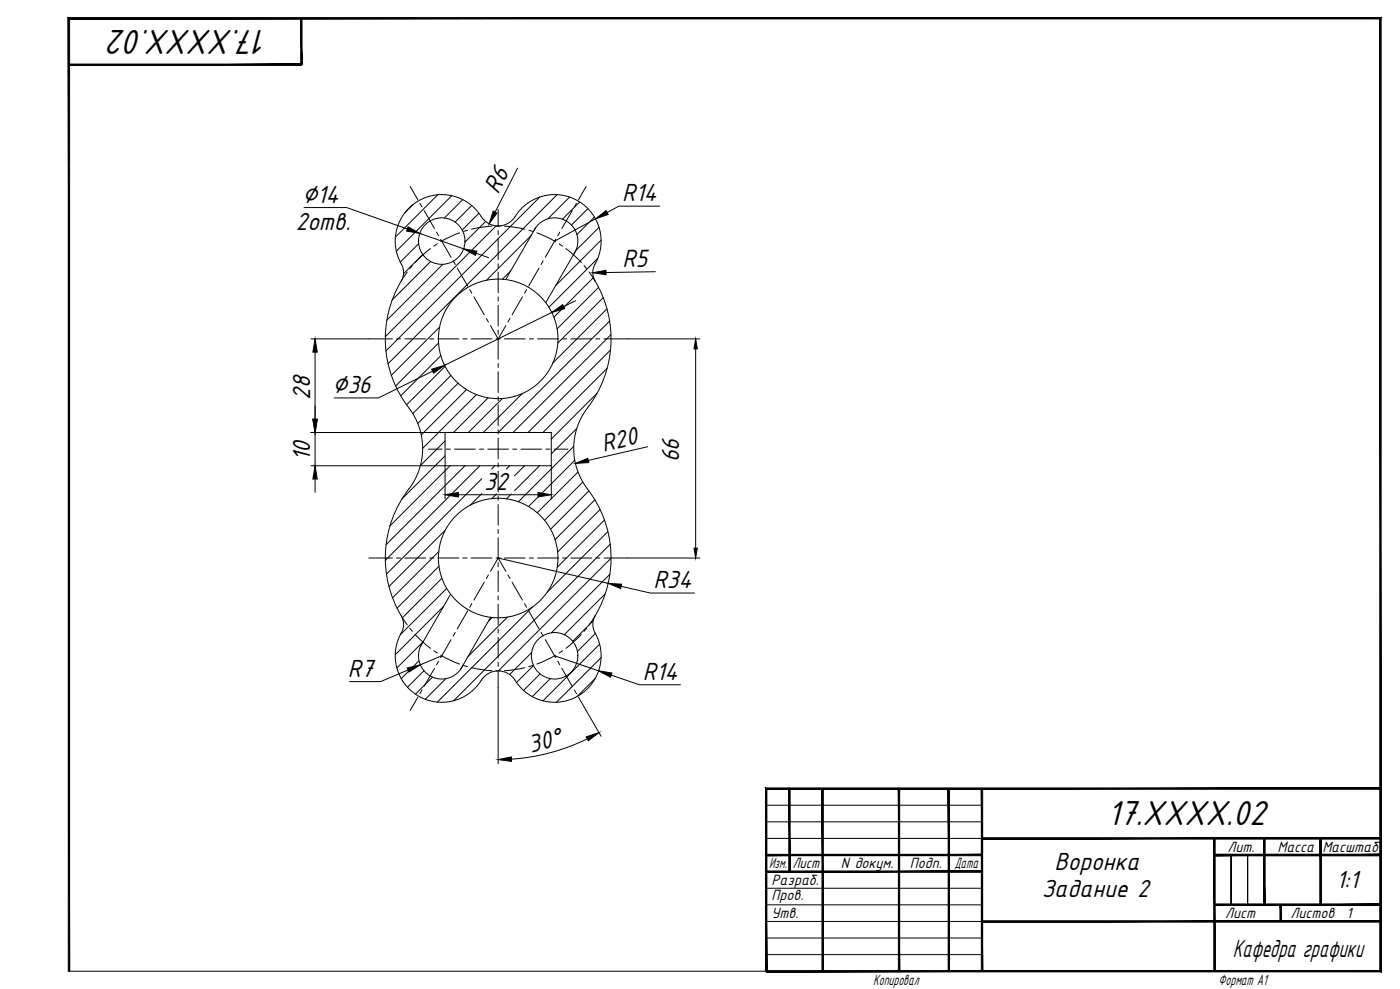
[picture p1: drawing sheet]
<svg xmlns="http://www.w3.org/2000/svg" width="841mm" height="594mm" viewBox="0 0 841 594" stroke-linecap="round" stroke-linejoin="round" font-family="sans-serif">
<!-- layer: 0 -->
<g fill="#000" stroke="#000" stroke-width=".6">
<path d="M181 11v28v-28zM181 11v28z"/>
<path d="M41 38v1l140-1zM41 39l140-1v1z"/>
<path d="M570 474v109v-109zM570 474v109z"/>
<path d="M460 513v1l130-1zM460 514l130-1v1z"/>
<path d="M590 503v1l239-1zM590 504l239-1v1z"/>
<path d="M730 513v1l99-1zM730 514l99-1v1z"/>
<path d="M730 513v1l99-1zM730 514l99-1v1z"/>
<path d="M729 504l1 79v-79zM729 504l1 79h-1z"/>
<path d="M759 504l1 40v-40zM759 504l1 40h-1z"/>
<path d="M759 504l1 40v-40zM759 504l1 40h-1z"/>
<path d="M793 504l1 40v-40zM793 504l1 40h-1z"/>
<path d="M793 504l1 40v-40zM793 504l1 40h-1z"/>
<path d="M460 523v1l130-1zM460 524l130-1v1z"/>
<path d="M474 474v50h1zM474 474h1v50z"/>
<path d="M590 553v1l239-1zM590 554l239-1v1z"/>
<path d="M730 543v1l99-1zM730 544l99-1v1z"/>
<path d="M730 543v1l99-1zM730 544l99-1v1z"/>
<path d="M769 544l1 9v-9zM769 544l1 9h-1z"/>
<path d="M769 544l1 9v-9zM769 544l1 9h-1z"/>
<path d="M41 11v572h1zM41 11h1v572zM41 11h1h788zM42 11h788h-1zM830 11h-1l1 573zM829 11l1 573-1-1zM460 584h370l-1-1zM460 583h369l-369 1z"/>
<path d="M460 473v110h1zM460 473l1 1v109zM460 473l1 1 368-1zM461 474l368-1v1z"/>
<path d="M494 474v109h1zM494 474h1v109z"/>
<path d="M540 474v109zM540 474v109z"/>
<path d="M590 474v109zM590 474v109z"/>
</g>
<g fill="none" stroke="#000" stroke-width=".6">
<path d="M263 117l-25 25M271 118l-33 33M278 120l-11 11M324 118l-92 93M335 117l-102 101M342 118l-13 13M248 123l-5 5M283 123l-10 10M288 128l-10 10M292 133l-13 12M298 136l-67 66M348 121l-10 11"/>
<path d="M353 125l-10 10M357 130l-10 11M360 137l-14 13M251 146l-11 11M254 153l-12 11M259 157l-23 23M266 159l-34 33M319 142l-27 26M359 155l-29 30M361 144l-27 28M307 163l-5 5M357 167l-24 24"/>
<path d="M360 173l-25 25M362 179l-27 27M264 196l-29 29M365 185l-33 33M366 193l-67 67M263 206l-25 26M265 214l-24 24M367 210l-50 50M367 201l-59 59M267 220l-23 23M271 226l-23 22M275 230l-24 24"/>
<path d="M280 234l-27 27M286 237l-32 32M293 239l-21 21M302 239l-21 21M314 236l-24 24M359 236l-28 28M365 221l-39 39M346 257l-15 16M267 265l-14 15M267 274l-25 26M270 280l-36 36M279 280l-47 47"/>
<path d="M288 280l-57 57M297 280l-2 2M306 280l-2 2M315 280l-6 6M324 280l-15 15M345 268l-34 33M345 277l-28 27M289 288l-57 57M289 296l-7 7M298 297l-3 3M307 297l-3 3M347 284l-24 24"/>
<path d="M350 290l-23 23M354 295l-23 23M268 318l-34 34M357 300l-24 24M360 306l-25 26M363 312l-28 29M365 319l-36 37M264 331l-28 28M367 327l-95 94M367 335l-68 68M264 340l-25 25M265 347l-23 24"/>
<path d="M268 353l-28 28M364 357l-25 24M366 345l-35 35M266 364l-29 29M296 371l-3 2M305 371l-24 23M320 365l-57 57M356 373l-12 12M252 397l-11 11M254 385l-16 16M319 392l-13 13M320 400l-10 10"/>
<path d="M358 381l-11 10M360 387l-34 34M361 395l-27 27M255 403l-10 10M260 407l-10 10M268 408l-13 12M324 405l-9 10M331 408l-11 10M358 407l-11 11M460 484h130M460 494h130M460 504h130"/>
<path d="M460 534h130M460 544h130M460 553h130M740 544v-30v30M749 544v-30v30M460 563h130M460 573h130M41 583h419"/>
</g>
<g fill="none" stroke="#000" stroke-width=".6">
<path d="M289 130a12 12 0 0 0 22-2 28 28 0 0 1 38-6 28 28 0 0 1 8 39 10 10 0 0 0 1 8M289 130a28 28 0 0 0-39-9 28 28 0 0 0-8 40 10 10 0 0 1-1 8 69 69 0 0 0 7 80 40 40 0 0 1-4 48 69 69 0 0 0-2 75 11 11 0 0 1-2 10 28 28 0 0 0 12 36 28 28 0 0 0 37-9M320 139a14 14 0 0 1 20-6 14 14 0 0 1 4 20M322 137l-18 31M346 151l-18 31M357 169a69 69 0 0 1-7 80 40 40 0 0 0 5 48 68 68 0 0 1 2 73M267 260h64v20h-64zM271 357l-18 31M295 371l-18 31M358 370a11 11 0 0 0 0 12 28 28 0 0 1-13 37 28 28 0 0 1-37-12 12 12 0 0 0-19 2M254 386a14 14 0 0 0 4 20 14 14 0 0 0 20-6"/>
<circle cx="265" cy="145" r="14"/>
<circle cx="299" cy="204" r="36"/>
<circle cx="299" cy="335" r="36"/>
<circle cx="333" cy="394" r="14"/>
</g>
<g fill="none" stroke="#000" stroke-width=".6">
<path d="M246 112l5 8M352 112l-4 8M252 122l2 2M255 126l6 11M262 139l1 3M276 140l-11 5M281 138l-3 1M296 136l-13 2M298 136h3M299 126v10M299 139v2M303 136l12 2"/>
<path d="M318 138l2 1M322 140l12 5M336 139l-1 3M344 126l-6 11M346 122l-1 2M248 160l-2 1M259 149l-10 9M263 146l-2 2M265 144l6 11M272 157l1 2M299 143v13M299 158v3"/>
<path d="M326 157l-1 2M334 144l-6 11M336 146l2 2M340 149l9 9M351 160l1 1M245 163l-4 6M275 161l6 11M282 174l1 2M285 178l6 11M299 163v13M299 178v3M314 178l-6 11"/>
<path d="M316 174l-1 2M324 161l-6 11M354 163l3 6M292 191l1 2M295 196l4 8 5-8M299 183v13M299 198v3M306 191l-1 2M222 204h14M238 204h3M243 204h13M258 204h3"/>
<path d="M263 204h13M278 204h3M283 204h13M298 204h3M299 203v13M299 218v3M303 204h12M318 204h2M323 204h12M338 204h2M343 204h12M358 204h2"/>
<path d="M363 204h14M299 223v13M299 238v3M299 243v13M299 258v3M257 270h9M268 270h3M273 270h13M288 270h3M293 270h13M299 263v13M299 278v3"/>
<path d="M308 270h2M313 270h12M328 270h2M333 270h8M299 283v13M299 298v3M299 303v13M299 318v2M222 335h14M238 335h3M243 335h13M258 335h3"/>
<path d="M263 335h13M278 335h3M283 335h13M298 335h3M299 323v12M299 338v2M303 335h12M318 335h2M323 335h12M338 335h2M343 335h12M358 335h2"/>
<path d="M363 335h14M291 350l-6 10M293 345l-1 3M295 343l4-8 5 8M299 343v12M299 358v2M305 345l1 3M308 350l6 10M241 370l4 5M246 377l2 2M273 380l-1 2M281 367l-6 11"/>
<path d="M283 363l-1 2M299 363v12M299 378v2M315 363l1 2M318 367l6 11M325 380l1 2M352 377l-1 2M357 370l-3 5M249 381l10 8M261 391l2 1M263 397l-1 2M265 394l11 5"/>
<path d="M271 384l-6 11M278 400h3M299 383v12M299 398v2M320 400h-2M328 384l6 11M334 394l-12 5M335 397l1 2M338 391l-2 1M349 381l-9 8M251 419l-5 8M254 414l-2 3"/>
<path d="M261 401l-6 11M283 401l13 2M298 403h3M299 403v10M315 401l-12 2M338 401l6 11M345 414l1 3M348 419l4 8"/>
</g>
<g fill="none" stroke="#000" stroke-width=".6">
<path d="M311 101l-14 26M183 125h25l37 13M358 131l-25 14M396 124h-24l-7 4M252 140l27 9M286 152l8 3M394 163l-30 1M331 188l-64 31M346 181l-7 3M187 204h35M189 212v40M377 204h43"/>
<path d="M418 210v119M260 223l-33 16h-26M187 260h80M189 260v20M187 280h80v20M331 280v20M389 268l-36 9M189 288v8M275 297h48M299 335l66 15M377 335h43M373 352l18 4h26"/>
<path d="M265 394l-13 5M333 394l27 9M245 402l-16 7h-19M299 413v46M367 406l17 5h25M352 427l9 15M353 444a121 121 0 0 1-46 12"/>
</g>
<g fill="#000" stroke="#000" stroke-width=".6">
<path d="M245 136l7 4-8-1zM296 127l3 1-5 6zM358 131l6-5 1 3zM279 149l7 2v2zM356 164l8-2v3zM331 188l7-5 1 2zM189 204l2 8h-3zM418 204l1 6h-2zM259 222l8-3-7 5zM188 252h3l-2 8zM346 278l7-3 1 3zM189 280l2 8h-3z"/>
<path d="M267 297l8-1v3zM323 296l8 1-8 2zM417 329h2l-1 6zM365 350l8 1v2zM245 401l7-2-6 5zM360 403l8 1-1 3zM299 456l8-1v2zM352 443l8-3-7 5z"/>
</g>
<g font-size="23.2">
<text x="161" y="18" transform="rotate(-180 161 18)">17.XXXX.02</text>
<text x="665" y="495">17.XXXX.02</text>
</g>
<g font-size="16.6">
<text x="299" y="117" transform="rotate(-63 299 117)">R6</text>
<text x="182" y="122">∅14</text>
<text x="374" y="121">R14</text>
<text x="178" y="138">2отв.</text>
<text x="374" y="161" transform="rotate(-1 374 161)">R5</text>
<text x="200" y="236">∅36</text>
<text x="186" y="240" transform="rotate(-90 186 240)">28</text>
<text x="362" y="271" transform="rotate(-13 362 271)">R20</text>
<text x="186" y="277" transform="rotate(-90 186 277)">10</text>
<text x="408" y="278" transform="rotate(-90 408 278)">66</text>
<text x="291" y="294">32</text>
<text x="393" y="353">R34</text>
<text x="209" y="406">R7</text>
<text x="386" y="408">R14</text>
<text x="319" y="452" transform="rotate(-15 319 452)">30°</text>
<text x="634" y="523">Воронка</text>
<text x="803" y="534">1:1</text>
<text x="626" y="539">Задание 2</text>
<text x="741" y="575">Кафедра графики</text>
</g>
<g font-size="9.9">
<text x="737" y="512">Лит.</text>
<text x="767" y="512">Масса</text>
<text x="794" y="512">Масштаб</text>
<text x="462" y="522">Изм.</text>
<text x="476" y="522">Лист</text>
<text x="505" y="522">N докум.</text>
<text x="547" y="522">Подп.</text>
<text x="573" y="522">Дата</text>
<text x="464" y="532">Разраб.</text>
<text x="464" y="541">Пров.</text>
<text x="464" y="552">Утв.</text>
<text x="736" y="552">Лист</text>
<text x="775" y="552">Листов</text>
<text x="809" y="552">1</text>
<text x="525" y="591">Копировал</text>
<text x="732" y="591">Формат А1</text>
</g>
</svg>
